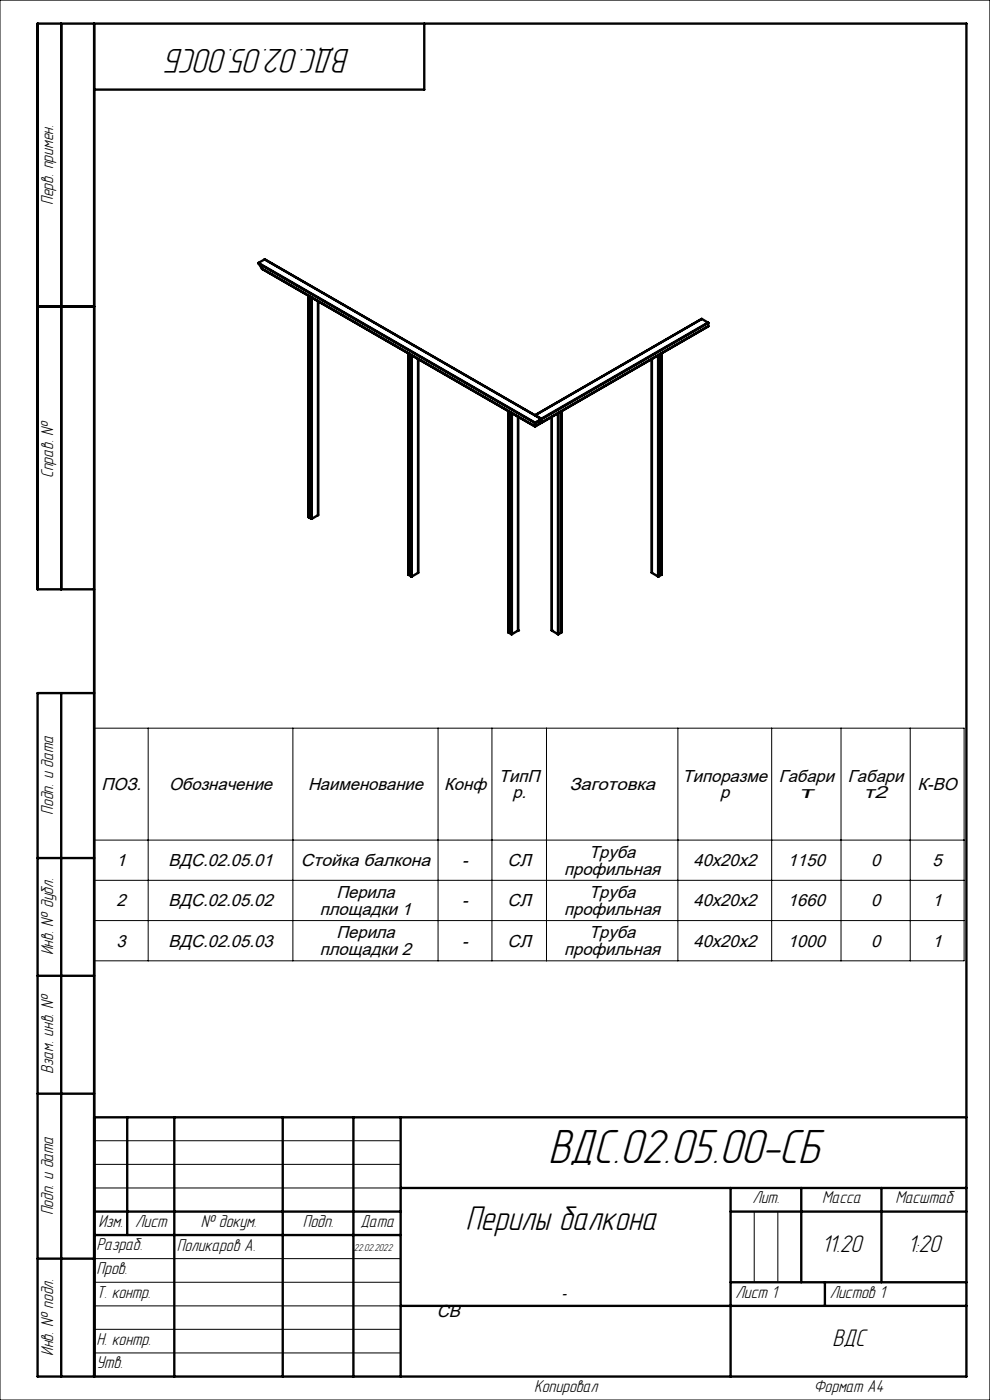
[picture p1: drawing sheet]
<svg xmlns="http://www.w3.org/2000/svg" width="210mm" height="297mm" viewBox="0 0 210 297" stroke-linecap="round" stroke-linejoin="round" font-family="sans-serif">
<g fill="none" stroke="#000" stroke-width=".21">
<path d="M0 0h210v297h-210zM20 154.5h184.5v49.3h-184.5zM31.4 154.5v49.3M62.1 154.5v49.3M92.9 154.5v49.3M104.4 154.5v49.3M115.9 154.5v49.3M143.8 154.5v49.3M163.7 154.5v49.3M178.4 154.5v49.3M193.1 154.5v49.3M20 178.2h184.5"/>
<path d="M20 186.8h184.5M20 195.3h184.5M20 242h65M20 247h65M20 252h65M160 257v15M165 257v15M20 267h65M20 272h65M20 277h65M20 282h65M20 287h65"/>
</g>
<g fill="none" stroke="#000" stroke-width=".5">
<path d="M13 5v120M20 5v287M90 5v14h-70M54.8 55.8l.1 .1M54.8 55.8l58.7 33.9M54.9 55.9l58.6 33.8M54.9 55.9l.7 1.1M55.6 57l57.9 33.5M55.6 57l57.9 33.4M56.1 55h.1M56.1 55l58.8 33.9M56.1 55l-1.3 .8"/>
<path d="M8 65h12M65.4 62.8v46.9M65.4 62.7v.1M65.4 62.8l.6 .3M66 63.1l.1 47M66 63.1v47M67.5 63.9v45.4M87.2 75.4l.1 46.9M87.2 75.4l-.6-.4v47M87.2 75.4v46.9M88.7 76.2v45.3M138.3 76.2v45.3"/>
<path d="M139.7 75.4l-.1 46.9M139.7 75.4l.6-.4v47M139.7 75.4v46.9M148.8 67.7l-35.3 20.4M148.8 67.7h.1M148.9 67.7l-35.4 20.4M148.9 67.7l1.3 .7M150.2 68.4v.1M150.2 68.4l-35.4 20.4M150.2 69.2h.1M150.2 69.2l-35.3 20.5M150.2 68.5l-35.3 20.4"/>
<path d="M150.2 68.5v.7M108.5 87.6h.1M108.5 87.6l-.7-.4 .1 47M108.5 87.6v46.9M108.6 87.6v46.9M109.9 88.4v45.4M113.5 89.7v.7M113.5 89.7h.1M113.6 89.7h.1M113.5 90.4h.1M113.5 88.1l1.3 .7M114.2 89.3l.6 .4"/>
<path d="M114.3 89.3l.5 .3M114.8 89l-1.2 .7M114.8 89.7l-1.2 .7M114.8 89h.1M114.8 88.8l.1 .1M114.8 89.6v.1M114.8 89v.6M114.9 88.9v.8l-1.4 .7M114.9 88.9l-1.4 .8M117.1 88.4v45.4M118.4 87.6v46.9M118.4 87.6h.1"/>
<path d="M118.5 87.6v46.9M119.1 87.3v46.9M119.1 87.3l-.6 .3M65.4 109.7l.6 .4M66 110.1h.1M67.5 109.3l-1.4 .8M20 125h-12v-120h197v287h-197v-145h12M86.6 121.9v.1M86.6 122l.6 .3M87.2 122.3h.1M88.7 121.5h.1M88.7 121.5l-1.4 .8"/>
<path d="M107.8 134.2h.1M107.9 134.2l.6 .3M108.5 134.5h.1M109.9 133.8h.1M109.9 133.8l-1.3 .7M117.1 133.8h.1M117.1 133.8l1.3 .7M118.4 134.5h.1M119.1 134.2l-.6 .3M138.3 121.5l1.3 .8M139.6 122.3h.1M140.3 121.9v.1"/>
<path d="M140.3 122l-.6 .3M13 147v145M8 182h12M8 207h12M8 232h12M20 237h185M27 237v25M37 237v55M60 237v55M75 237v55M85 237v55M20 257h65"/>
<path d="M85 252h120M155 252v40M155 257h50M170 252v20M187 252v20M8 267h12M20 262h65M85 277h120M155 272h50M175 272v5"/>
</g>
<text font-size="10.5" x="116.2" y="246.7">ВДС.02.05.00-СБ</text>
<g font-size="7.5">
<text x="74.3" y="10.5" transform="rotate(-180 74.3 10.5)">ВДС.02.05.00СБ</text>
<text x="98.8" y="261">Перилы балкона</text>
</g>
<g font-size="5.3">
<text x="174.3" y="265.6">11.20</text>
<text x="192.6" y="265.6">1:20</text>
<text x="176.6" y="285.6">ВДС</text>
</g>
<g font-size="3.8">
<text x="11.3" y="43.5" transform="rotate(-90 11.3 43.5)">Перв. примен.</text>
<text x="11.3" y="101.4" transform="rotate(-90 11.3 101.4)">Справ. №</text>
<text x="11.3" y="172.8" transform="rotate(-90 11.3 172.8)">Подп. и дата</text>
<text x="11.3" y="202.7" transform="rotate(-90 11.3 202.7)">Инв. № дубл.</text>
<text x="11.3" y="227.8" transform="rotate(-90 11.3 227.8)">Взам. инв. №</text>
<text x="11.3" y="257.9" transform="rotate(-90 11.3 257.9)">Подп. и дата</text>
<text x="159.6" y="255.3">Лит.</text>
<text x="174.4" y="255.3">Масса</text>
<text x="189.9" y="255.3">Масштаб</text>
<text x="20.9" y="260.3">Изм.</text>
<text x="28.7" y="260.2">Лист</text>
<text x="42.6" y="260.2">№ докум.</text>
<text x="64.2" y="260.2">Подп.</text>
<text x="76.5" y="260.2">Дата</text>
<text x="20.5" y="265.3">Разраб.</text>
<text x="37.5" y="265.4">Поликаров А.</text>
<text x="20.5" y="275.3">Т. контр.</text>
<text x="20.5" y="270.3">Пров.</text>
<text x="156" y="275.3">Лист 1</text>
<text x="176" y="275.3">Листов 1</text>
<text x="11.3" y="287.7" transform="rotate(-90 11.3 287.7)">Инв. № подл.</text>
<text x="20.5" y="285.2">Н. контр.</text>
<text x="20.5" y="290.3">Утв.</text>
<text x="113.3" y="295.3">Копировал</text>
<text x="172.6" y="295.3">Формат А4</text>
</g>
<g font-size="3.7">
<text x="21.5" y="167.6">ПОЗ.</text>
<text x="35.9" y="167.6">Обозначение</text>
<text x="65.3" y="167.6">Наименование</text>
<text x="94.2" y="167.6">Конф</text>
<text x="105.8" y="165.9">ТипП</text>
<text x="120.8" y="167.6">Заготовка</text>
<text x="144.8" y="165.9">Типоразме</text>
<text x="165.2" y="165.9">Габари</text>
<text x="179.9" y="165.9">Габари</text>
<text x="194.6" y="167.6">К-ВО</text>
<text x="108.7" y="169.4">р.</text>
<text x="152.8" y="169.4">р</text>
<text x="169.6" y="169.4">т</text>
<text x="183.3" y="169.4">т2</text>
<text x="24.7" y="183.8">1</text>
<text x="35.8" y="183.8">ВДС.02.05.01</text>
<text x="63.8" y="183.8">Стойка балкона</text>
<text x="98.1" y="183.8">-</text>
<text x="107.7" y="183.8">СЛ</text>
<text x="119.7" y="185.5">профильная</text>
<text x="124.9" y="182">Труба</text>
<text x="147.1" y="183.8">40х20х2</text>
<text x="167.1" y="183.8">1150</text>
<text x="184.8" y="183.8">0</text>
<text x="197.8" y="183.8">5</text>
<text x="71.3" y="190.5">Перила</text>
<text x="125" y="190.5">Труба</text>
<text x="24.7" y="192.3">2</text>
<text x="35.8" y="192.3">ВДС.02.05.02</text>
<text x="67.9" y="194.1">площадки 1</text>
<text x="98.1" y="192.3">-</text>
<text x="107.7" y="192.3">СЛ</text>
<text x="119.7" y="194.1">профильная</text>
<text x="147.1" y="192.3">40х20х2</text>
<text x="167.1" y="192.3">1660</text>
<text x="184.8" y="192.3">0</text>
<text x="197.8" y="192.3">1</text>
<text x="24.7" y="200.8">3</text>
<text x="35.8" y="200.8">ВДС.02.05.03</text>
<text x="67.9" y="202.6">площадки 2</text>
<text x="71.3" y="199.1">Перила</text>
<text x="98.1" y="200.8">-</text>
<text x="107.7" y="200.8">СЛ</text>
<text x="119.7" y="202.6">профильная</text>
<text x="125" y="199.1">Труба</text>
<text x="147.1" y="200.8">40х20х2</text>
<text x="167.1" y="200.8">1000</text>
<text x="184.8" y="200.8">0</text>
<text x="197.8" y="200.8">1</text>
<text x="92.7" y="279.5">СВ</text>
</g>
<text font-size="2.9" x="119.2" y="275.3">-</text>
<text font-size="2.2" x="75" y="265.5">22.02.2022</text>
</svg>
